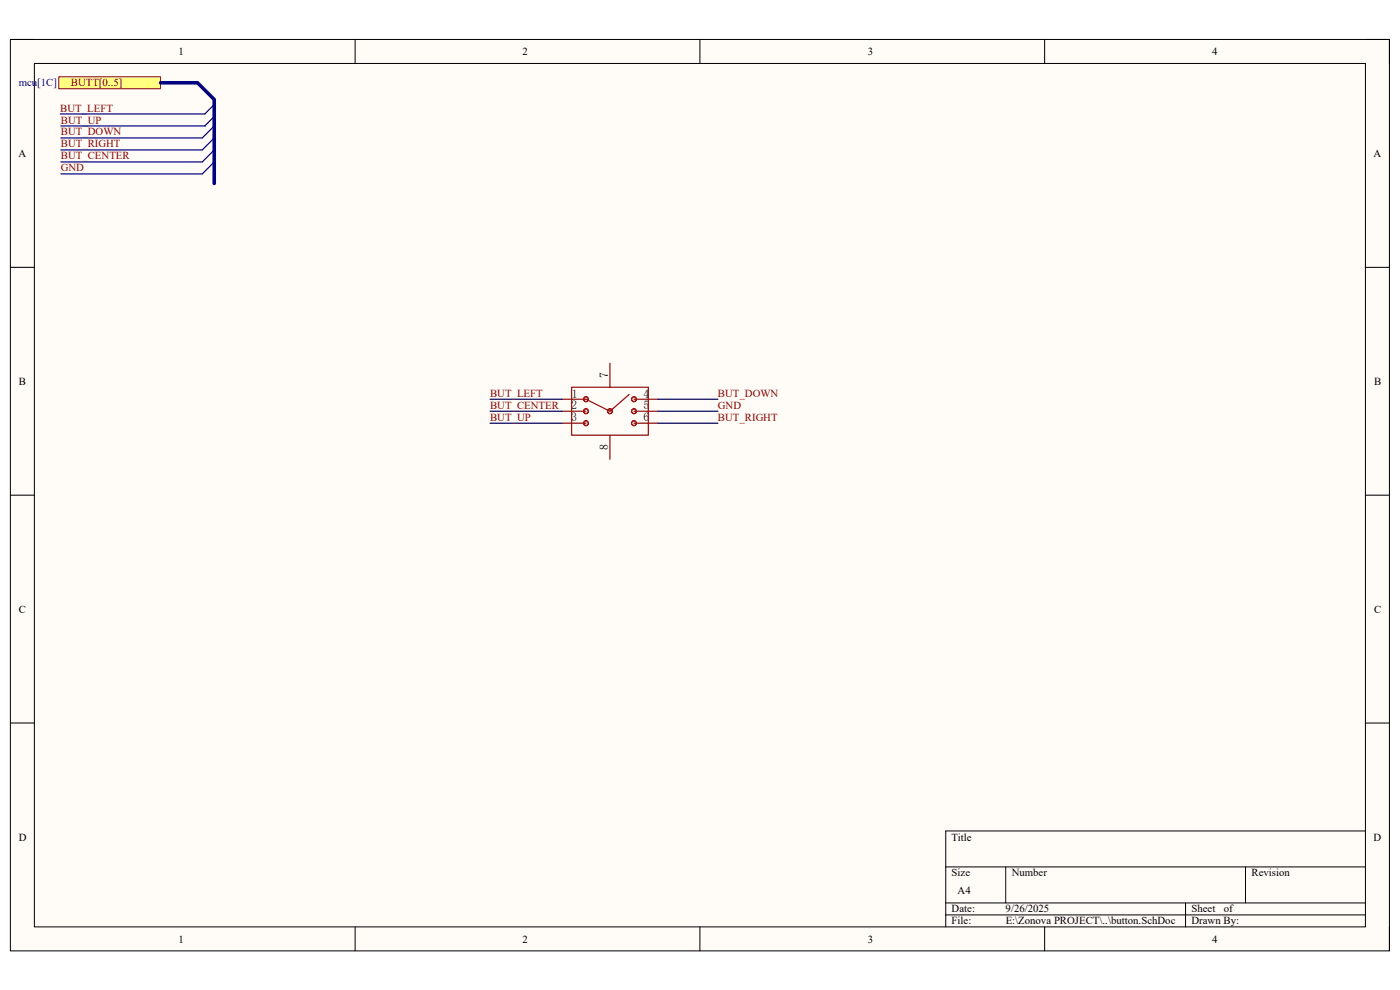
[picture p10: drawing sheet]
<svg xmlns="http://www.w3.org/2000/svg" width="297mm" height="210mm" viewBox="0 0 297 210" stroke-linecap="round" stroke-linejoin="round" font-family="sans-serif">
<path d="M2.2 8.4h292.6v193.3h-292.6z" fill-rule="evenodd" fill="#fffcf8"/>
<path d="M2.2 8.4h292.6v193.3h-292.6z" fill="none" stroke="#000" stroke-width=".21"/>
<path d="M7.3 13.5h282.4v183.1h-282.4z" fill-rule="evenodd" fill="#fffcf8"/>
<g fill="none" stroke="#000" stroke-width=".21">
<path d="M2.2 8.4h5.1M7.3 13.5h282.4v183.1h-282.4zM75.3 8.4v5.1M148.5 8.4v5.1M221.6 8.4v5.1M289.7 8.4h5.1v5.1M2.2 56.7h5.1M289.7 56.7h5.1M2.2 105h5.1M289.7 105.1h5.1M2.2 153.4h5.1M289.7 153.4h5.1"/>
<path d="M289.7 176.3h-89.1v20.3M75.3 196.6v5.1M148.5 196.6v5.1M200.6 183.9h89.1M200.6 191.5h89.1M200.6 194.1h89.1M213.4 183.9v7.6M221.6 196.6v5.1M251.5 191.5v5.1M264.2 183.9v7.6M294.8 196.6v5.1"/>
</g>
<path d="M129.4 77.1v5M119.2 84.7h5.1M119.2 87.2h5.1M119.2 89.8h5.1M129.4 92.3v5.1M134.5 84.7h5.1M134.5 87.2h5.1M134.5 89.8h5.1" fill="none" stroke="#800" stroke-width=".25"/>
<g fill="none" stroke="#a00000" stroke-width=".25">
<path d="M121.3 82.1h16.2v10.2h-16.2zM133.5 83.7l-4.1 3.5-5.1-2.5"/>
<circle cx="124.3" cy="84.7" r=".51"/>
<circle cx="124.3" cy="87.2" r=".51"/>
<circle cx="124.3" cy="89.8" r=".51"/>
<circle cx="129.4" cy="87.2" r=".51"/>
<circle cx="134.5" cy="87.2" r=".51"/>
<circle cx="134.5" cy="84.7" r=".51"/>
<circle cx="134.5" cy="89.8" r=".51"/>
</g>
<path d="M104 87.2h15.2M104 84.7h15.2M104 89.8h15.2M139.6 87.2h12.7M139.6 84.7h12.7M139.6 89.8h12.7" fill="none" stroke="#000080" stroke-width=".25"/>
<path d="M12.5 16.3h21.6v2.5h-21.6z" fill-rule="evenodd" fill="#ffff80"/>
<path d="M12.5 16.3h21.6v2.5h-21.6z" fill="none" stroke="#800000" stroke-width=".21"/>
<path d="M12.9 26.7h30.7M45.5 22.2l-2.1 2h-30.6M45.5 24.7l-2.1 2M45.5 26.7l-2.6 2.6h-30M45.5 29.3l-2.6 2.5h-30M45.5 31.8l-2.6 2.6h-30M45.5 34.4l-2.6 2.5h-30" fill="none" stroke="#000080" stroke-width=".25"/>
<path d="M34.1 17.6h7.8l3.6 3.5v17.8" fill="none" stroke="#000080" stroke-width=".76"/>
<g font-size="2.5">
<text x="129" y="80.1" transform="rotate(-90 129 80.1)">7</text>
<text x="121.2" y="86.9">2</text>
<text x="121.2" y="89.4">3</text>
<text x="121.3" y="84.3">1</text>
<text x="136.5" y="89.4">6</text>
<text x="136.5" y="86.9">5</text>
<text x="136.5" y="84.3">4</text>
<text x="129" y="95.5" transform="rotate(-90 129 95.5)">8</text>
</g>
<g font-size="2.3">
<text x="37.9" y="11.7">1</text>
<text x="110.9" y="11.7">2</text>
<text x="184.1" y="11.7">3</text>
<text x="257.1" y="11.7">4</text>
<text x="3.9" y="33.3">A</text>
<text x="291.4" y="33.3">A</text>
<text x="4" y="81.6">B</text>
<text x="291.5" y="81.6">B</text>
<text x="4" y="130">C</text>
<text x="291.5" y="130">C</text>
<text x="4" y="178.3">D</text>
<text x="201.9" y="178.3">Title</text>
<text x="291.4" y="178.3">D</text>
<text x="201.9" y="185.9">Size</text>
<text x="214.6" y="185.9">Number</text>
<text x="265.5" y="185.9">Revision</text>
<text x="203.2" y="189.7">A4</text>
<text x="201.9" y="193.5">Date:</text>
<text x="201.9" y="196.1">File:</text>
<text x="213.3" y="193.5">9/26/2025</text>
<text x="213.4" y="196.1">E:\Zonova PROJECT\..\button.SchDoc</text>
<text x="252.8" y="193.5">Sheet</text>
<text x="252.8" y="196.1">Drawn By:</text>
<text x="259.6" y="193.5">of</text>
<text x="37.9" y="199.9">1</text>
<text x="110.9" y="199.9">2</text>
<text x="184.1" y="199.9">3</text>
<text x="257.1" y="199.9">4</text>
</g>
<text font-size="2.3" fill="#000080" x="4" y="18.3">mcu[1C]</text>
<g font-size="2.3" fill="#800000">
<text x="12.8" y="23.7">BUT_LEFT</text>
<text x="15" y="18.3">BUTT[0..5]</text>
<text x="12.9" y="26.2">BUT_UP</text>
<text x="12.9" y="28.7">BUT_DOWN</text>
<text x="12.9" y="31.3">BUT_RIGHT</text>
<text x="12.9" y="33.8">BUT_CENTER</text>
<text x="12.9" y="36.4">GND</text>
<text x="104" y="86.7">BUT_CENTER</text>
<text x="104" y="84.2">BUT_LEFT</text>
<text x="104" y="89.3">BUT_UP</text>
<text x="152.3" y="86.7">GND</text>
<text x="152.3" y="84.2">BUT_DOWN</text>
<text x="152.3" y="89.3">BUT_RIGHT</text>
</g>
</svg>
